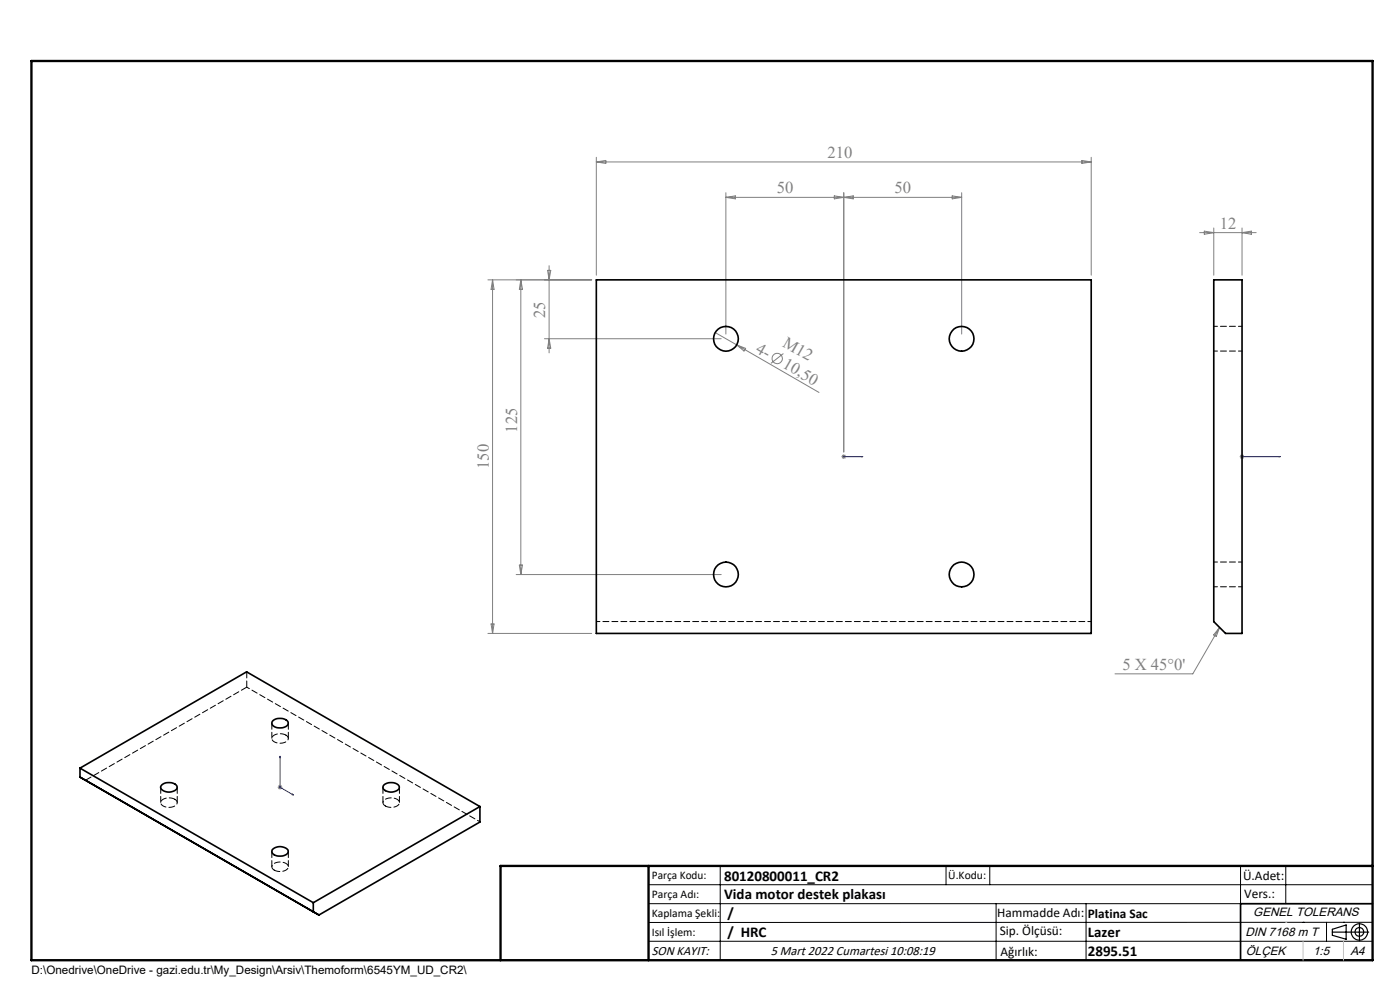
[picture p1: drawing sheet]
<svg xmlns="http://www.w3.org/2000/svg" width="297mm" height="210mm" viewBox="0 0 297 210" stroke-linecap="round" stroke-linejoin="round" font-family="sans-serif">
<g fill="none" stroke="#808080" stroke-width=".21">
<path d="M126.5 33.4v25M126.5 34.4h105M126.5 34.4l2-.4v.7zM229.5 34l2 .4-2 .3zM231.5 33.4v25M104.5 59.4l.3 2h-.6zM104.5 59.4v75M110.5 59.4v62.5M110.5 59.4l.3 2h-.6zM116.2 57.4h.6l-.3 2zM116.5 56.4v18.5M125.5 59.4h-22"/>
<path d="M154 40.9v30M154 41.9l2-.4v.7zM177 41.5v.7l4-.7v.7zM179 40.9v55M202 41.5l2 .4-2 .3zM204 41.9h-50M204 40.9v30M254.5 49.3h12M255.5 49l2 .3-2 .4zM257.5 48.4v10M263.5 48.4v10M263.5 49.3l2-.3v.7z"/>
<path d="M115.5 71.9h37.5M116.5 71.9l.3 2h-.6zM151.7 70.5l4.6 2.7M156.3 73.2l17.4 10M156.3 73.2l1.9 .7-.4 .6zM166.2 75l-2.7 2.1M178.5 96.9h1M178.6 96.5l.8 .7M179 96.4v1M179.4 96.5l-.8 .7M263 96.9h1M263.1 96.5l.7 .7"/>
<path d="M263.5 96.4v1M263.8 96.5l-.7 .7M110.2 119.9h.6l-.3 2zM103.5 134.4h22M104.2 132.4h.6l-.3 2zM109.5 121.9h43.5M258.7 133.1l-.7 1.9-.5-.3zM258.7 133.1l-5.7 9.8h-16.5M58.9 167h1M59.1 166.6l.7 .7M59.4 166.5v1M59.8 166.6l-.7 .7"/>
<circle cx="164.9" cy="76" r="1.09"/>
</g>
<g fill="none" stroke="#000" stroke-width=".25">
<path d="M282.6 197.7h7.8M282.6 197.1l3-.9v3l-3-.8zM288.4 195.8v3.8M106.2 203.7h185"/>
<circle cx="288.4" cy="197.7" r="1.74"/>
<circle cx="288.4" cy="197.7" r=".93"/>
</g>
<path d="M178.9 96.9h.2zM179 96.9h.1M179 96.9h4.1M183.1 96.9h-.5h.5M263.4 96.9h.2zM263.5 96.9h.1M263.5 96.9h8.1M271.6 96.9h-.4h.4M59.4 160.4v6.6l2.9 1.7M59.4 160.4l.1 .4-.2-.1zM62 168.4l.3 .3-.3-.1z" fill="none" stroke="#00f" stroke-width=".21"/>
<g fill="none" stroke="#000" stroke-width=".21">
<path d="M137.6 187.7h153.6M137.6 191.7h153.6M137.6 199.7h153.6M152.8 183.7v20M200.7 183.7v4M210 183.7v4M211.3 191.7v12M230.4 191.7v12M263.2 183.7v20M272.8 183.7v8M276.4 195.6h.1M281.4 195.6v4.1"/>
<path d="M285 195.6h.1M291.2 195.6l-153.6 .1"/>
</g>
<path d="M291.2 191.7h-28v12" fill="none" stroke="#000" stroke-width=".35"/>
<path d="M6.7 12.9h284.5v190.8h-284.5zM137.6 183.7v20M291.2 183.7h-185v20" fill="none" stroke="#000" stroke-width=".5"/>
<path d="M276.4 199.7v4M285 199.7v4" fill="none" stroke="#c0c0c0" stroke-width=".21"/>
<path d="M272.8 195.6h.1" fill="none" stroke="#c0c0c0" stroke-width=".25"/>
<g fill="#00f">
<path d="M182.6 96.9h.5zM178.9 96.9h.2z"/>
<path d="M62 168.4l.3 .3-.3-.1zM59.4 160.4l.1 .4-.2-.1z"/>
<path d="M263.4 96.9h.2zM271.2 96.9h.4z"/>
</g>
<g fill="none" stroke="#000" stroke-width=".35">
<path d="M126.5 59.4h105v75h-105zM257.5 59.4h6v75h-3.5l-2.5-2.5zM57.9 152.9a2.46 2.46 0 0 1 3.2 .2 .98 .98 0 0 1-1.1 1.3 1.91 1.91 0 0 1-2.3-.9zM17 162.9l35.3-20.4 49.5 28.6M17 162.9l49.5 28.6M17 164.8l49.5 28.6M17 162.9v1.9M17 164.8l50.7 29.3M34.4 166.5a2.46 2.46 0 0 1 3.1 .2l.1 .2a1.55 1.55 0 0 1-2 1.1l-1-.3a.69 .69 0 0 1-.5-.5 .69 .69 0 0 1 .3-.7zM81.5 166.5a2.45 2.45 0 0 1 3.1 .2l.1 .2a1.55 1.55 0 0 1-1.9 1.1l-1.1-.3a.72 .72 0 0 1-.2-1.2zM101.8 171.1l-35.3 20.4M101.8 171.1v3.3l-34.1 19.7"/>
<path d="M57.7 180.3a2.2 2.2 0 0 1 3.4 .2 1.51 1.51 0 0 1-1.9 1.1 1.15 1.15 0 0 1-1.5-1.3zM66.5 191.5v1.9M66.5 193.4l1.2 .7"/>
<circle cx="154" cy="71.9" r="2.63"/>
<circle cx="204" cy="71.9" r="2.63"/>
<circle cx="154" cy="121.9" r="2.63"/>
<circle cx="204" cy="121.9" r="2.63"/>
</g>
<path d="M257.5 74.5h6M263.5 69.2h-6M263.5 119.2h-6M231.5 131.8h-105M257.5 124.5h6" fill="none" stroke="#000" stroke-width=".21" stroke-dasharray="1.3 .6" stroke-dashoffset=".5"/>
<g fill="none" stroke="#000" stroke-width=".21" stroke-dasharray="1.3 .6">
<path d="M52.3 145.8v-3.3M52.3 145.8l-34.1 19.7M57.7 153.4v3.2M60.7 155.9a.82 .82 0 0 1 .4 .9 .82 .82 0 0 1-.7 .7 2.17 2.17 0 0 1-2.7-.7 1.52 1.52 0 0 1 1.9-1.2l1.1 .3M61.2 156.6v-3.2M34.1 167v3.3M37.1 169.5a.82 .82 0 0 1 .5 .9 .82 .82 0 0 1-.8 .7 2.17 2.17 0 0 1-2.7-.7 1.52 1.52 0 0 1 1.9-1.2l1.1 .3M37.6 170.3v-3.3M81.2 167v3.3M81.8 171a.82 .82 0 0 1-.5-.9 .82 .82 0 0 1 .8-.7 2.17 2.17 0 0 1 2.6 .7 1.52 1.52 0 0 1-1.9 1.2l-1-.3M84.7 170.3v-3.3M57.7 180.6v3.3"/>
<path d="M58.2 184.6a.82 .82 0 0 1-.5-.9 .82 .82 0 0 1 .8-.7 2.17 2.17 0 0 1 2.7 .7 1.52 1.52 0 0 1-2 1.2l-1-.3M61.2 183.9v-3.3"/>
</g>
<path d="M101.8 174.3l-49.5-28.5" fill="none" stroke="#000" stroke-width=".21" stroke-dasharray="1.3 .6" stroke-dashoffset=".6"/>
<g font-size="3.5" fill="#808080">
<text x="175.6" y="33.5">210</text>
<text x="164.8" y="41">50</text>
<text x="189.8" y="41">50</text>
<text x="258.8" y="48.5">12</text>
<text x="115.7" y="67.5" transform="rotate(-90 115.7 67.5)">25</text>
<text x="160.1" y="74.6" transform="rotate(30 160.1 74.6)">4-</text>
<text x="165.9" y="73.4" transform="rotate(30 165.9 73.4)">M12</text>
<text x="165.9" y="77.9" transform="rotate(30 165.9 77.9)">10,50</text>
<text x="109.7" y="91.7" transform="rotate(-90 109.7 91.7)">125</text>
<text x="103.7" y="99.5" transform="rotate(-90 103.7 99.5)">150</text>
<text x="238.1" y="142.1">5 X 45°0'</text>
</g>
<g font-size="3.2">
<text x="153.6" y="190.8">Vida motor destek plakası</text>
<text x="153.6" y="186.8">80120800011_CR2</text>
<text x="154.3" y="194.8">/</text>
<text x="154.3" y="198.8">/ HRC</text>
<text x="230.8" y="198.7">Lazer</text>
<text x="230.8" y="202.8">2895.51</text>
</g>
<g font-size="2.8">
<text x="263.7" y="186.7">Ü.Adet:</text>
<text x="263.9" y="190.5">Vers.:</text>
<text x="211.5" y="194.5">Hammadde Adı:</text>
<text x="230.8" y="194.7">Platina Sac</text>
<text x="138.3" y="202.6">SON KAYIT:</text>
<text x="163.5" y="202.6">5 Mart 2022 Cumartesi 10:08:19</text>
<text x="212.1" y="198.4">Sip. Ölçüsü:</text>
<text x="212.2" y="202.7">Ağırlık:</text>
</g>
<g font-size="2.6">
<text x="265.9" y="194.4">GENEL TOLERANS</text>
<text x="264.2" y="198.5">DIN 7168 m T</text>
<text x="264.3" y="202.6">ÖLÇEK</text>
<text x="278.5" y="202.6">1:5</text>
<text x="286.5" y="202.6">A4</text>
</g>
<g font-size="2.5">
<text x="138.3" y="186.4">Parça Kodu:</text>
<text x="138.3" y="190.5">Parça Adı:</text>
<text x="201.2" y="186.5">Ü.Kodu:</text>
<text x="138.3" y="194.5">Kaplama Şekli:</text>
<text x="138.3" y="198.6">Isıl İşlem:</text>
<text x="6.7" y="206.7">D:\Onedrive\OneDrive - gazi.edu.tr\My_Design\Arsiv\Themoform\6545YM_UD_CR2\</text>
</g>
</svg>
